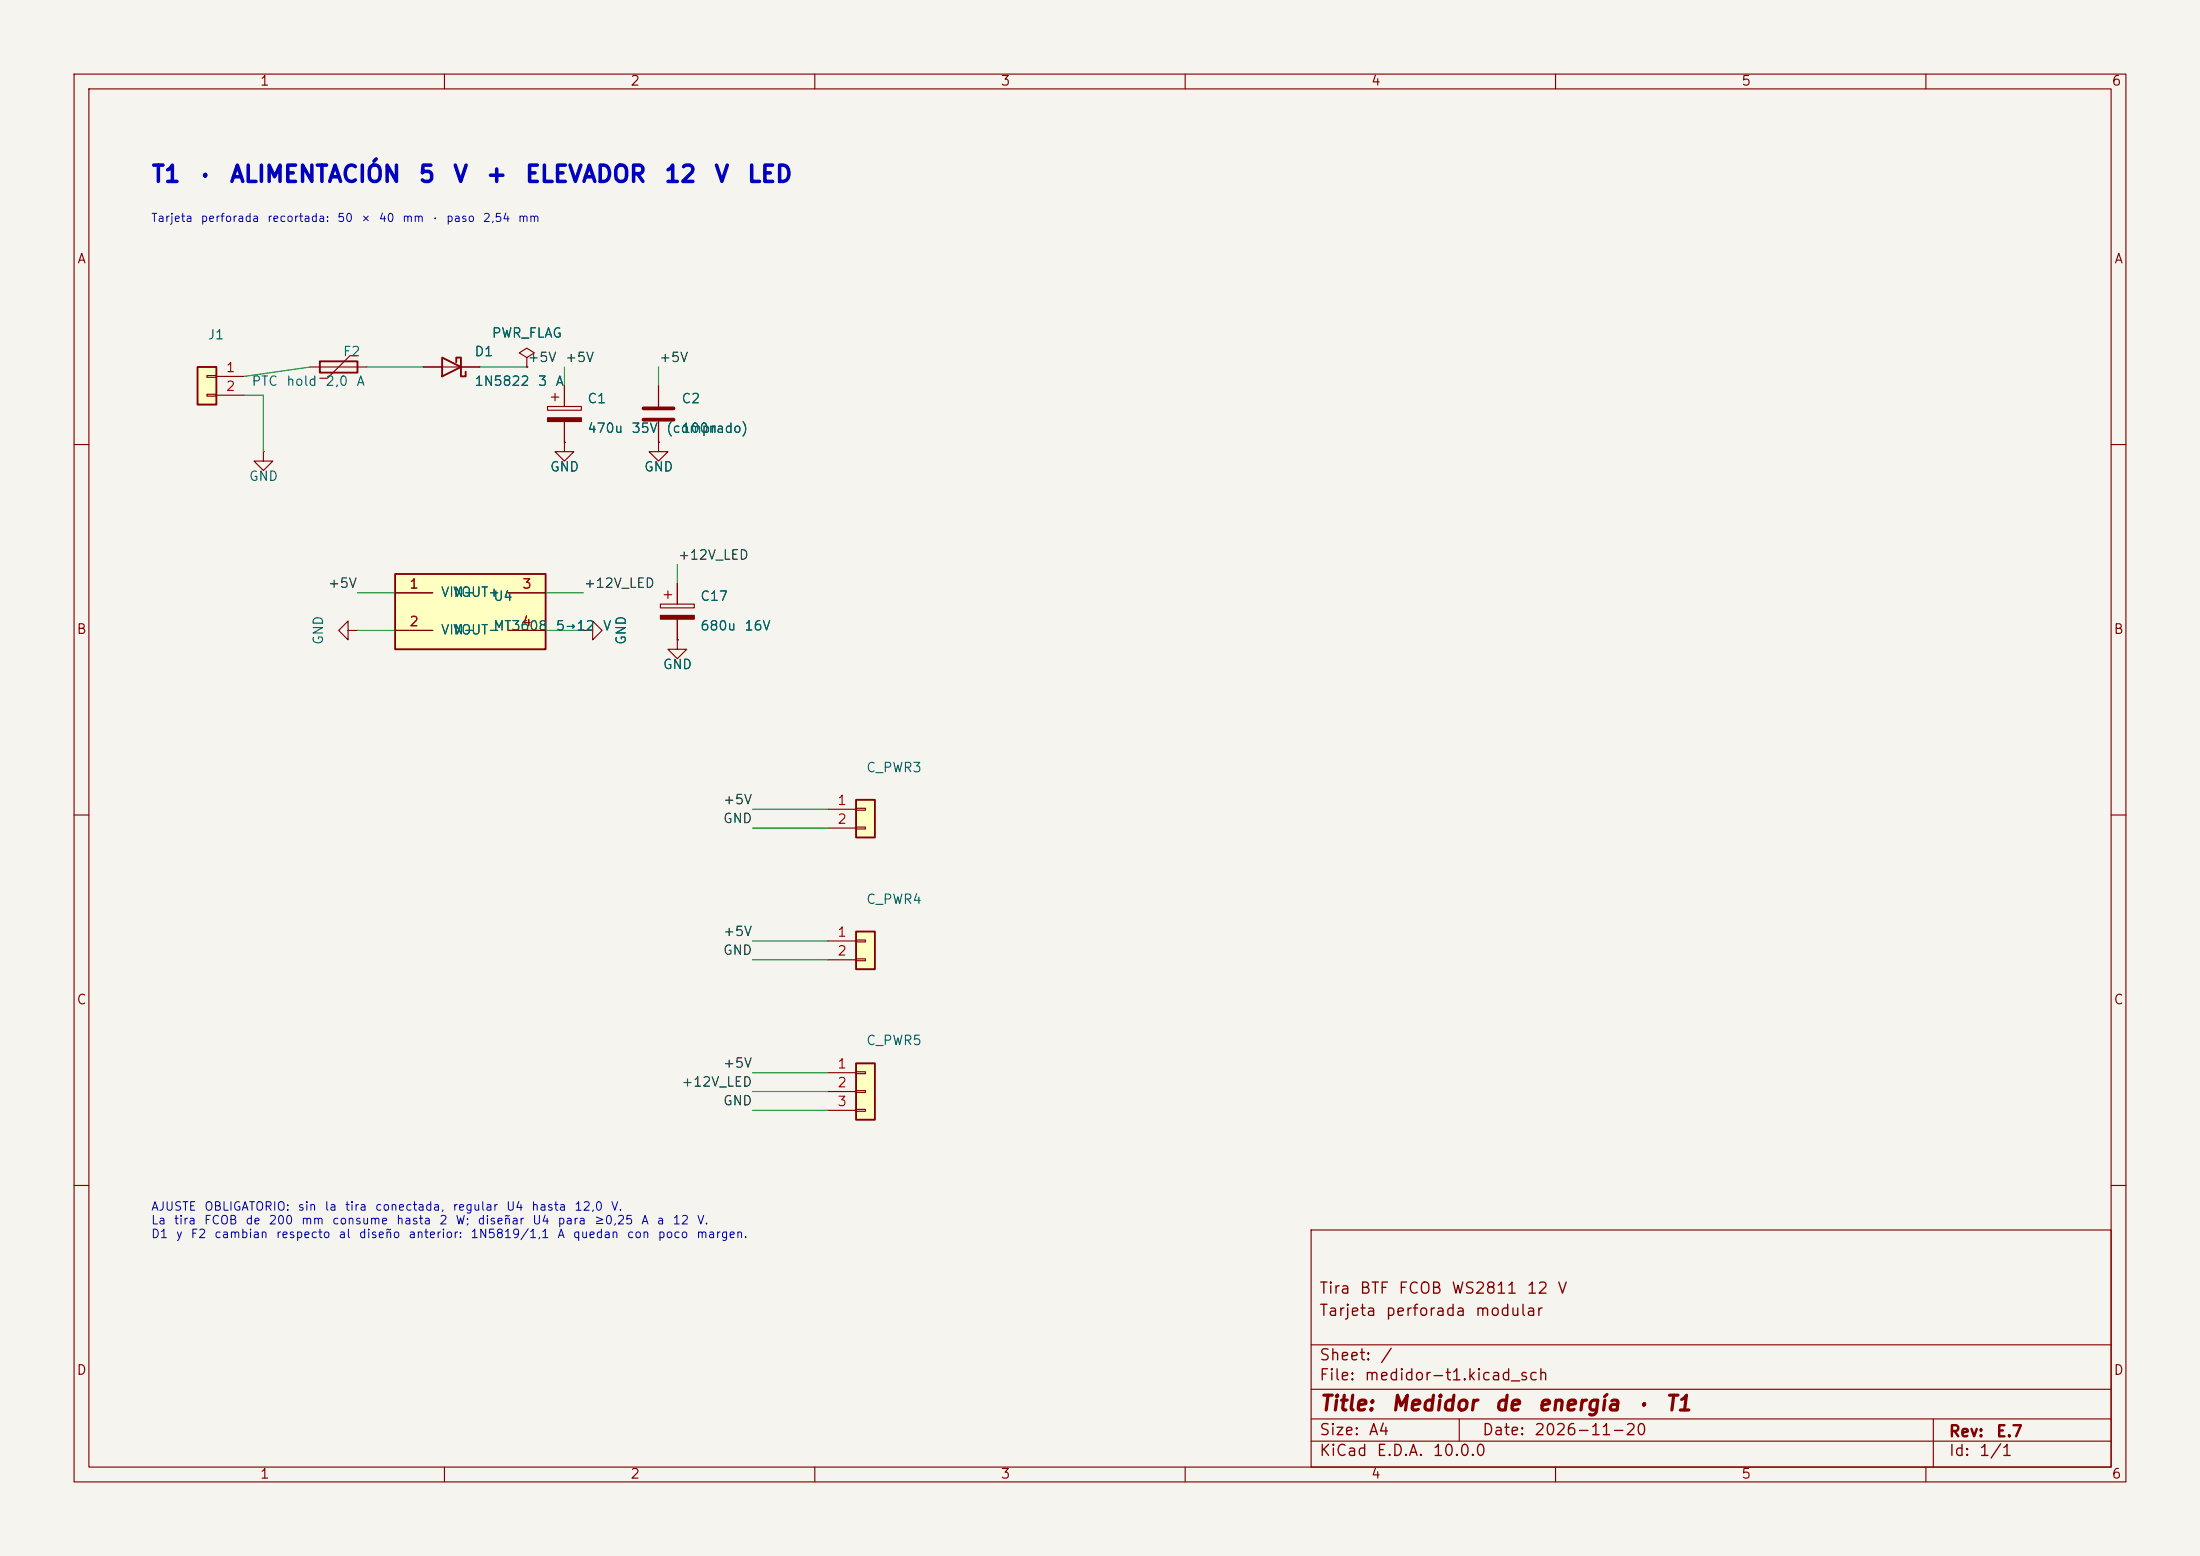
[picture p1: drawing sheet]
(kicad_sch
 (version 20250114)
 (generator "eeschema")
 (generator_version "9.0")
 (paper "A4")
 (title_block
  (title "Medidor de energía · T1")
  (date "2026-11-20")
  (rev "E.7")
  (company "")
  (comment 1 "Tarjeta perforada modular")
  (comment 2 "Tira BTF FCOB WS2811 12 V"))
 (lib_symbols
  (symbol "Medidor:MT3608_Module"
   (pin_names
    (offset 1.016)) (exclude_from_sim no) (in_bom yes) (on_board yes)
   (property "Reference" "U" (at 0 7.62 0) (effects (font (size 1.27 1.27))))
   (property "Value" "MT3608 ajustado a 12,0 V" (at 0 -7.62 0) (effects (font (size 1.27 1.27))))
   (property "Footprint" "" (at 0 0 0) (effects (font (size 1.27 1.27)) (hide yes)))
   (property "Datasheet" "" (at 0 0 0) (effects (font (size 1.27 1.27)) (hide yes)))
   (property "Description" "Módulo elevador MT3608; ajustar a 12,0 V antes de conectar la tira" (at 0 0 0) (effects (font (size 1.27 1.27)) (hide yes)))
   (symbol "MT3608_Module_0_1"
    (rectangle (start -10.16 5.08) (end 10.16 -5.08) (stroke (width 0.254) (type default)) (fill (type background))))
   (symbol "MT3608_Module_1_1"
    (pin power_in line (at -10.16 2.54 0) (length 5.08) (name "VIN+" (effects (font (size 1.27 1.27)))) (number "1" (effects (font (size 1.27 1.27)))))
    (pin power_in line (at -10.16 -2.54 0) (length 5.08) (name "VIN-" (effects (font (size 1.27 1.27)))) (number "2" (effects (font (size 1.27 1.27)))))
    (pin power_out line (at 10.16 2.54 180) (length 5.08) (name "VOUT+" (effects (font (size 1.27 1.27)))) (number "3" (effects (font (size 1.27 1.27)))))
    (pin power_out line (at 10.16 -2.54 180) (length 5.08) (name "VOUT-" (effects (font (size 1.27 1.27)))) (number "4" (effects (font (size 1.27 1.27)))))))
  (symbol "Connector_Generic:Conn_01x02"
   (pin_names
    (offset 1.016) (hide yes)) (exclude_from_sim no) (in_bom yes) (on_board yes)
   (in_pos_files yes)
   (duplicate_pin_numbers_are_jumpers no)
   (property "Reference" "J" (at 0 2.54 0) (show_name no) (do_not_autoplace no) (effects (font (size 1.27 1.27))))
   (property "Value" "Conn_01x02" (at 0 -5.08 0) (show_name no) (do_not_autoplace no) (effects (font (size 1.27 1.27))))
   (property "Footprint" "" (at 0 0 0) (show_name no) (do_not_autoplace no) (hide yes) (effects (font (size 1.27 1.27))))
   (property "Datasheet" "" (at 0 0 0) (show_name no) (do_not_autoplace no) (hide yes) (effects (font (size 1.27 1.27))))
   (property "Description" "Generic connector, single row, 01x02, script generated (kicad-library-utils/schlib/autogen/connector/)" (at 0 0 0) (show_name no) (do_not_autoplace no) (hide yes) (effects (font (size 1.27 1.27))))
   (symbol "Conn_01x02_1_1"
    (rectangle (start -1.27 1.27) (end 1.27 -3.81) (stroke (width 0.254) (type default)) (fill (type background)))
    (rectangle (start -1.27 0.127) (end 0 -0.127) (stroke (width 0.1524) (type default)) (fill (type none)))
    (rectangle (start -1.27 -2.413) (end 0 -2.667) (stroke (width 0.1524) (type default)) (fill (type none)))
    (pin passive line (at -5.08 0 0) (length 3.81) (name "Pin_1" (effects (font (size 1.27 1.27)))) (number "1" (effects (font (size 1.27 1.27)))))
    (pin passive line (at -5.08 -2.54 0) (length 3.81) (name "Pin_2" (effects (font (size 1.27 1.27)))) (number "2" (effects (font (size 1.27 1.27))))))
   (embedded_fonts no))
  (symbol "Device:Polyfuse"
   (pin_numbers (hide yes))
   (pin_names
    (offset 0)) (exclude_from_sim no) (in_bom yes) (on_board yes)
   (in_pos_files yes)
   (duplicate_pin_numbers_are_jumpers no)
   (property "Reference" "F" (at -2.54 0 90) (show_name no) (do_not_autoplace no) (effects (font (size 1.27 1.27))))
   (property "Value" "Polyfuse" (at 2.54 0 90) (show_name no) (do_not_autoplace no) (effects (font (size 1.27 1.27))))
   (property "Footprint" "" (at 1.27 -5.08 0) (show_name no) (do_not_autoplace no) (hide yes) (effects (font (size 1.27 1.27)) (justify left)))
   (property "Datasheet" "" (at 0 0 0) (show_name no) (do_not_autoplace no) (hide yes) (effects (font (size 1.27 1.27))))
   (property "Description" "Resettable fuse, polymeric positive temperature coefficient" (at 0 0 0) (show_name no) (do_not_autoplace no) (hide yes) (effects (font (size 1.27 1.27))))
   (symbol "Polyfuse_0_1"
    (polyline (pts (xy -1.524 2.54) (xy -1.524 1.524) (xy 1.524 -1.524) (xy 1.524 -2.54)) (stroke (width 0) (type default)) (fill (type none)))
    (rectangle (start -0.762 2.54) (end 0.762 -2.54) (stroke (width 0.254) (type default)) (fill (type none)))
    (polyline (pts (xy 0 2.54) (xy 0 -2.54)) (stroke (width 0) (type default)) (fill (type none))))
   (symbol "Polyfuse_1_1"
    (pin passive line (at 0 3.81 270) (length 1.27) (name "" (effects (font (size 1.27 1.27)))) (number "1" (effects (font (size 1.27 1.27)))))
    (pin passive line (at 0 -3.81 90) (length 1.27) (name "" (effects (font (size 1.27 1.27)))) (number "2" (effects (font (size 1.27 1.27))))))
   (embedded_fonts no))
  (symbol "Device:D_Schottky"
   (pin_numbers (hide yes))
   (pin_names
    (offset 1.016) (hide yes)) (exclude_from_sim no) (in_bom yes) (on_board yes)
   (in_pos_files yes)
   (duplicate_pin_numbers_are_jumpers no)
   (property "Reference" "D" (at 0 2.54 0) (show_name no) (do_not_autoplace no) (effects (font (size 1.27 1.27))))
   (property "Value" "D_Schottky" (at 0 -2.54 0) (show_name no) (do_not_autoplace no) (effects (font (size 1.27 1.27))))
   (property "Footprint" "" (at 0 0 0) (show_name no) (do_not_autoplace no) (hide yes) (effects (font (size 1.27 1.27))))
   (property "Datasheet" "" (at 0 0 0) (show_name no) (do_not_autoplace no) (hide yes) (effects (font (size 1.27 1.27))))
   (property "Description" "Schottky diode" (at 0 0 0) (show_name no) (do_not_autoplace no) (hide yes) (effects (font (size 1.27 1.27))))
   (symbol "D_Schottky_0_1"
    (polyline (pts (xy -1.905 0.635) (xy -1.905 1.27) (xy -1.27 1.27) (xy -1.27 -1.27) (xy -0.635 -1.27) (xy -0.635 -0.635)) (stroke (width 0.254) (type default)) (fill (type none)))
    (polyline (pts (xy 1.27 1.27) (xy 1.27 -1.27) (xy -1.27 0) (xy 1.27 1.27)) (stroke (width 0.254) (type default)) (fill (type none)))
    (polyline (pts (xy 1.27 0) (xy -1.27 0)) (stroke (width 0) (type default)) (fill (type none))))
   (symbol "D_Schottky_1_1"
    (pin passive line (at -3.81 0 0) (length 2.54) (name "K" (effects (font (size 1.27 1.27)))) (number "1" (effects (font (size 1.27 1.27)))))
    (pin passive line (at 3.81 0 180) (length 2.54) (name "A" (effects (font (size 1.27 1.27)))) (number "2" (effects (font (size 1.27 1.27))))))
   (embedded_fonts no))
  (symbol "power:PWR_FLAG"
   (power global)
   (pin_numbers (hide yes))
   (pin_names
    (offset 0) (hide yes)) (exclude_from_sim no) (in_bom yes) (on_board yes)
   (in_pos_files yes)
   (duplicate_pin_numbers_are_jumpers no)
   (property "Reference" "#FLG" (at 0 1.905 0) (show_name no) (do_not_autoplace no) (hide yes) (effects (font (size 1.27 1.27))))
   (property "Value" "PWR_FLAG" (at 0 3.81 0) (show_name no) (do_not_autoplace no) (effects (font (size 1.27 1.27))))
   (property "Footprint" "" (at 0 0 0) (show_name no) (do_not_autoplace no) (hide yes) (effects (font (size 1.27 1.27))))
   (property "Datasheet" "" (at 0 0 0) (show_name no) (do_not_autoplace no) (hide yes) (effects (font (size 1.27 1.27))))
   (property "Description" "Special symbol for telling ERC where power comes from" (at 0 0 0) (show_name no) (do_not_autoplace no) (hide yes) (effects (font (size 1.27 1.27))))
   (symbol "PWR_FLAG_0_0"
    (pin power_out line (at 0 0 90) (length 0) (name "" (effects (font (size 1.27 1.27)))) (number "1" (effects (font (size 1.27 1.27))))))
   (symbol "PWR_FLAG_0_1"
    (polyline (pts (xy 0 0) (xy 0 1.27) (xy -1.016 1.905) (xy 0 2.54) (xy 1.016 1.905) (xy 0 1.27)) (stroke (width 0) (type default)) (fill (type none))))
   (embedded_fonts no))
  (symbol "power:GND"
   (power global)
   (pin_numbers (hide yes))
   (pin_names
    (offset 0) (hide yes)) (exclude_from_sim no) (in_bom yes) (on_board yes)
   (in_pos_files yes)
   (duplicate_pin_numbers_are_jumpers no)
   (property "Reference" "#PWR" (at 0 -6.35 0) (show_name no) (do_not_autoplace no) (hide yes) (effects (font (size 1.27 1.27))))
   (property "Value" "GND" (at 0 -3.81 0) (show_name no) (do_not_autoplace no) (effects (font (size 1.27 1.27))))
   (property "Footprint" "" (at 0 0 0) (show_name no) (do_not_autoplace no) (hide yes) (effects (font (size 1.27 1.27))))
   (property "Datasheet" "" (at 0 0 0) (show_name no) (do_not_autoplace no) (hide yes) (effects (font (size 1.27 1.27))))
   (property "Description" "Power symbol creates a global label with name \"GND\" , ground" (at 0 0 0) (show_name no) (do_not_autoplace no) (hide yes) (effects (font (size 1.27 1.27))))
   (symbol "GND_0_1"
    (polyline (pts (xy 0 0) (xy 0 -1.27) (xy 1.27 -1.27) (xy 0 -2.54) (xy -1.27 -1.27) (xy 0 -1.27)) (stroke (width 0) (type default)) (fill (type none))))
   (symbol "GND_1_1"
    (pin power_in line (at 0 0 270) (length 0) (name "" (effects (font (size 1.27 1.27)))) (number "1" (effects (font (size 1.27 1.27))))))
   (embedded_fonts no))
  (symbol "Device:C_Polarized"
   (pin_numbers (hide yes))
   (pin_names
    (offset 0.254)) (exclude_from_sim no) (in_bom yes) (on_board yes)
   (in_pos_files yes)
   (duplicate_pin_numbers_are_jumpers no)
   (property "Reference" "C" (at 0.635 2.54 0) (show_name no) (do_not_autoplace no) (effects (font (size 1.27 1.27)) (justify left)))
   (property "Value" "C_Polarized" (at 0.635 -2.54 0) (show_name no) (do_not_autoplace no) (effects (font (size 1.27 1.27)) (justify left)))
   (property "Footprint" "" (at 0.9652 -3.81 0) (show_name no) (do_not_autoplace no) (hide yes) (effects (font (size 1.27 1.27))))
   (property "Datasheet" "" (at 0 0 0) (show_name no) (do_not_autoplace no) (hide yes) (effects (font (size 1.27 1.27))))
   (property "Description" "Polarized capacitor" (at 0 0 0) (show_name no) (do_not_autoplace no) (hide yes) (effects (font (size 1.27 1.27))))
   (symbol "C_Polarized_0_1"
    (rectangle (start -2.286 0.508) (end 2.286 1.016) (stroke (width 0) (type default)) (fill (type none)))
    (polyline (pts (xy -1.778 2.286) (xy -0.762 2.286)) (stroke (width 0) (type default)) (fill (type none)))
    (polyline (pts (xy -1.27 2.794) (xy -1.27 1.778)) (stroke (width 0) (type default)) (fill (type none)))
    (rectangle (start 2.286 -0.508) (end -2.286 -1.016) (stroke (width 0) (type default)) (fill (type outline))))
   (symbol "C_Polarized_1_1"
    (pin passive line (at 0 3.81 270) (length 2.794) (name "" (effects (font (size 1.27 1.27)))) (number "1" (effects (font (size 1.27 1.27)))))
    (pin passive line (at 0 -3.81 90) (length 2.794) (name "" (effects (font (size 1.27 1.27)))) (number "2" (effects (font (size 1.27 1.27))))))
   (embedded_fonts no))
  (symbol "Device:C"
   (pin_numbers (hide yes))
   (pin_names
    (offset 0.254)) (exclude_from_sim no) (in_bom yes) (on_board yes)
   (in_pos_files yes)
   (duplicate_pin_numbers_are_jumpers no)
   (property "Reference" "C" (at 0.635 2.54 0) (show_name no) (do_not_autoplace no) (effects (font (size 1.27 1.27)) (justify left)))
   (property "Value" "C" (at 0.635 -2.54 0) (show_name no) (do_not_autoplace no) (effects (font (size 1.27 1.27)) (justify left)))
   (property "Footprint" "" (at 0.9652 -3.81 0) (show_name no) (do_not_autoplace no) (hide yes) (effects (font (size 1.27 1.27))))
   (property "Datasheet" "" (at 0 0 0) (show_name no) (do_not_autoplace no) (hide yes) (effects (font (size 1.27 1.27))))
   (property "Description" "Unpolarized capacitor" (at 0 0 0) (show_name no) (do_not_autoplace no) (hide yes) (effects (font (size 1.27 1.27))))
   (symbol "C_0_1"
    (polyline (pts (xy -2.032 0.762) (xy 2.032 0.762)) (stroke (width 0.508) (type default)) (fill (type none)))
    (polyline (pts (xy -2.032 -0.762) (xy 2.032 -0.762)) (stroke (width 0.508) (type default)) (fill (type none))))
   (symbol "C_1_1"
    (pin passive line (at 0 3.81 270) (length 2.794) (name "" (effects (font (size 1.27 1.27)))) (number "1" (effects (font (size 1.27 1.27)))))
    (pin passive line (at 0 -3.81 90) (length 2.794) (name "" (effects (font (size 1.27 1.27)))) (number "2" (effects (font (size 1.27 1.27))))))
   (embedded_fonts no))
  (symbol "Connector_Generic:Conn_01x03"
   (pin_names
    (offset 1.016) (hide yes)) (exclude_from_sim no) (in_bom yes) (on_board yes)
   (in_pos_files yes)
   (duplicate_pin_numbers_are_jumpers no)
   (property "Reference" "J" (at 0 5.08 0) (show_name no) (do_not_autoplace no) (effects (font (size 1.27 1.27))))
   (property "Value" "Conn_01x03" (at 0 -5.08 0) (show_name no) (do_not_autoplace no) (effects (font (size 1.27 1.27))))
   (property "Footprint" "" (at 0 0 0) (show_name no) (do_not_autoplace no) (hide yes) (effects (font (size 1.27 1.27))))
   (property "Datasheet" "" (at 0 0 0) (show_name no) (do_not_autoplace no) (hide yes) (effects (font (size 1.27 1.27))))
   (property "Description" "Generic connector, single row, 01x03, script generated (kicad-library-utils/schlib/autogen/connector/)" (at 0 0 0) (show_name no) (do_not_autoplace no) (hide yes) (effects (font (size 1.27 1.27))))
   (symbol "Conn_01x03_1_1"
    (rectangle (start -1.27 3.81) (end 1.27 -3.81) (stroke (width 0.254) (type default)) (fill (type background)))
    (rectangle (start -1.27 2.667) (end 0 2.413) (stroke (width 0.1524) (type default)) (fill (type none)))
    (rectangle (start -1.27 0.127) (end 0 -0.127) (stroke (width 0.1524) (type default)) (fill (type none)))
    (rectangle (start -1.27 -2.413) (end 0 -2.667) (stroke (width 0.1524) (type default)) (fill (type none)))
    (pin passive line (at -5.08 2.54 0) (length 3.81) (name "Pin_1" (effects (font (size 1.27 1.27)))) (number "1" (effects (font (size 1.27 1.27)))))
    (pin passive line (at -5.08 0 0) (length 3.81) (name "Pin_2" (effects (font (size 1.27 1.27)))) (number "2" (effects (font (size 1.27 1.27)))))
    (pin passive line (at -5.08 -2.54 0) (length 3.81) (name "Pin_3" (effects (font (size 1.27 1.27)))) (number "3" (effects (font (size 1.27 1.27))))))
   (embedded_fonts no)))
 (wire
  (pts (xy 33.02 50.8) (xy 41.91 49.53))
  (stroke (width 0) (type default)))
 (wire
  (pts (xy 49.53 49.53) (xy 57.15 49.53))
  (stroke (width 0) (type default)))
 (wire
  (pts (xy 64.77 49.53) (xy 71.12 49.53))
  (stroke (width 0) (type default)))
 (wire
  (pts (xy 33.02 53.34) (xy 35.56 53.34))
  (stroke (width 0) (type default)))
 (wire
  (pts (xy 35.56 53.34) (xy 35.56 60.96))
  (stroke (width 0) (type default)))
 (wire
  (pts (xy 76.2 52.07) (xy 76.2 49.53))
  (stroke (width 0) (type default)))
 (wire
  (pts (xy 88.9 52.07) (xy 88.9 49.53))
  (stroke (width 0) (type default)))
 (wire
  (pts (xy 53.34 80.01) (xy 48.26 80.01))
  (stroke (width 0) (type default)))
 (wire
  (pts (xy 53.34 85.09) (xy 48.26 85.09))
  (stroke (width 0) (type default)))
 (wire
  (pts (xy 73.66 80.01) (xy 78.74 80.01))
  (stroke (width 0) (type default)))
 (wire
  (pts (xy 73.66 85.09) (xy 78.74 85.09))
  (stroke (width 0) (type default)))
 (wire
  (pts (xy 91.44 78.74) (xy 91.44 76.2))
  (stroke (width 0) (type default)))
 (wire
  (pts (xy 111.76 109.22) (xy 101.6 109.22))
  (stroke (width 0) (type default)))
 (wire
  (pts (xy 111.76 111.76) (xy 101.6 111.76))
  (stroke (width 0) (type default)))
 (wire
  (pts (xy 111.76 127) (xy 101.6 127))
  (stroke (width 0) (type default)))
 (wire
  (pts (xy 111.76 129.54) (xy 101.6 129.54))
  (stroke (width 0) (type default)))
 (wire
  (pts (xy 111.76 144.78) (xy 101.6 144.78))
  (stroke (width 0) (type default)))
 (wire
  (pts (xy 111.76 147.32) (xy 101.6 147.32))
  (stroke (width 0) (type default)))
 (wire
  (pts (xy 111.76 149.86) (xy 101.6 149.86))
  (stroke (width 0) (type default)))
 (text "T1 · ALIMENTACIÓN 5 V + ELEVADOR 12 V LED"
  (exclude_from_sim no)
  (at 20.32 25.4 0)
  (effects (font (size 2.2 2.2)
    (bold yes)) (justify left bottom)))
 (text "Tarjeta perforada recortada: 50 × 40 mm · paso 2,54 mm"
  (exclude_from_sim no)
  (at 20.32 30.48 0)
  (effects (font (size 1.1 1.1)) (justify left bottom)))
 (symbol
  (lib_id "Connector_Generic:Conn_01x02")
  (at 27.94 50.8 0)
  (mirror y)
  (unit 1)
  (exclude_from_sim no)
  (in_bom yes)
  (on_board yes)
  (dnp no)
  (property "Reference" "J1" (at 27.94 45.26 0) (effects (font (size 1.27 1.27)) (justify right)))
  (property "Value" "ENTRADA ADAP-5V-5A 5,5x2,5" (at 30.94 52.8 0) (effects (font (size 1.27 1.27)) (justify right) (hide yes)))
  (property "Footprint" "Connector_JST:JST_XH_B2B-XH-A_1x02_P2.50mm_Vertical" (at 27.94 50.8 0) (effects (font (size 1.27 1.27)) (hide yes)))
  (property "Datasheet" "" (at 27.94 50.8 0) (effects (font (size 1.27 1.27)) (hide yes)))
  (pin "1")
  (pin "2"))
 (symbol
  (lib_id "Device:Polyfuse")
  (at 45.72 49.53 90)
  (unit 1)
  (exclude_from_sim no)
  (in_bom yes)
  (on_board yes)
  (dnp no)
  (property "Reference" "F2" (at 48.72 47.53 90) (effects (font (size 1.27 1.27)) (justify left)))
  (property "Value" "PTC hold 2,0 A" (at 48.72 51.53 90) (effects (font (size 1.27 1.27)) (justify left)))
  (property "Footprint" "Fuse:Fuse_Littelfuse-LVR200" (at 45.72 49.53 0) (effects (font (size 1.27 1.27)) (hide yes)))
  (property "Datasheet" "" (at 45.72 49.53 0) (effects (font (size 1.27 1.27)) (hide yes)))
  (pin "1")
  (pin "2"))
 (symbol
  (lib_id "Device:D_Schottky")
  (at 60.96 49.53 180)
  (unit 1)
  (exclude_from_sim no)
  (in_bom yes)
  (on_board yes)
  (dnp no)
  (property "Reference" "D1" (at 63.96 47.53 0) (effects (font (size 1.27 1.27)) (justify right)))
  (property "Value" "1N5822 3 A" (at 63.96 51.53 0) (effects (font (size 1.27 1.27)) (justify right)))
  (property "Footprint" "Diode_THT:D_DO-201AD_P15.24mm_Horizontal" (at 60.96 49.53 0) (effects (font (size 1.27 1.27)) (hide yes)))
  (property "Datasheet" "" (at 60.96 49.53 0) (effects (font (size 1.27 1.27)) (hide yes)))
  (pin "1")
  (pin "2"))
 (label "+5V"
  (at 71.12 49.53 0)
  (effects (font (size 1.27 1.27)) (justify left bottom)))
 (symbol
  (lib_id "power:PWR_FLAG")
  (at 71.12 49.53 0)
  (unit 1)
  (exclude_from_sim no)
  (in_bom no)
  (on_board yes)
  (dnp no)
  (property "Reference" "#FLG01" (at 71.12 49.53 0) (effects (font (size 1.27 1.27)) (hide yes)))
  (property "Value" "PWR_FLAG" (at 71.12 45.03 0) (effects (font (size 1.27 1.27))))
  (property "Footprint" "" (at 71.12 49.53 0) (effects (font (size 1.27 1.27)) (hide yes)))
  (property "Datasheet" "" (at 71.12 49.53 0) (effects (font (size 1.27 1.27)) (hide yes)))
  (pin "1"))
 (symbol
  (lib_id "power:GND")
  (at 35.56 60.96 0)
  (unit 1)
  (exclude_from_sim no)
  (in_bom no)
  (on_board yes)
  (dnp no)
  (property "Reference" "#PWR001" (at 35.56 60.96 0) (effects (font (size 1.27 1.27)) (hide yes)))
  (property "Value" "GND" (at 35.56 64.36 0) (effects (font (size 1.27 1.27))))
  (property "Footprint" "" (at 35.56 60.96 0) (effects (font (size 1.27 1.27)) (hide yes)))
  (property "Datasheet" "" (at 35.56 60.96 0) (effects (font (size 1.27 1.27)) (hide yes)))
  (pin "1"))
 (symbol
  (lib_id "Device:C_Polarized")
  (at 76.2 55.88 0)
  (unit 1)
  (exclude_from_sim no)
  (in_bom yes)
  (on_board yes)
  (dnp no)
  (property "Reference" "C1" (at 79.2 53.88 0) (effects (font (size 1.27 1.27)) (justify left)))
  (property "Value" "470u 35V (comprado)" (at 79.2 57.88 0) (effects (font (size 1.27 1.27)) (justify left)))
  (property "Footprint" "Capacitor_THT:CP_Radial_D8.0mm_P3.50mm" (at 76.2 55.88 0) (effects (font (size 1.27 1.27)) (hide yes)))
  (property "Datasheet" "" (at 76.2 55.88 0) (effects (font (size 1.27 1.27)) (hide yes)))
  (pin "1")
  (pin "2"))
 (symbol
  (lib_id "Device:C")
  (at 88.9 55.88 0)
  (unit 1)
  (exclude_from_sim no)
  (in_bom yes)
  (on_board yes)
  (dnp no)
  (property "Reference" "C2" (at 91.9 53.88 0) (effects (font (size 1.27 1.27)) (justify left)))
  (property "Value" "100n" (at 91.9 57.88 0) (effects (font (size 1.27 1.27)) (justify left)))
  (property "Footprint" "Capacitor_THT:C_Disc_D5.0mm_W2.5mm_P5.00mm" (at 88.9 55.88 0) (effects (font (size 1.27 1.27)) (hide yes)))
  (property "Datasheet" "" (at 88.9 55.88 0) (effects (font (size 1.27 1.27)) (hide yes)))
  (pin "1")
  (pin "2"))
 (label "+5V"
  (at 76.2 49.53 0)
  (effects (font (size 1.27 1.27)) (justify left bottom)))
 (symbol
  (lib_id "power:GND")
  (at 76.2 59.69 0)
  (unit 1)
  (exclude_from_sim no)
  (in_bom no)
  (on_board yes)
  (dnp no)
  (property "Reference" "#PWR002" (at 76.2 59.69 0) (effects (font (size 1.27 1.27)) (hide yes)))
  (property "Value" "GND" (at 76.2 63.09 0) (effects (font (size 1.27 1.27))))
  (property "Footprint" "" (at 76.2 59.69 0) (effects (font (size 1.27 1.27)) (hide yes)))
  (property "Datasheet" "" (at 76.2 59.69 0) (effects (font (size 1.27 1.27)) (hide yes)))
  (pin "1"))
 (label "+5V"
  (at 88.9 49.53 0)
  (effects (font (size 1.27 1.27)) (justify left bottom)))
 (symbol
  (lib_id "power:GND")
  (at 88.9 59.69 0)
  (unit 1)
  (exclude_from_sim no)
  (in_bom no)
  (on_board yes)
  (dnp no)
  (property "Reference" "#PWR003" (at 88.9 59.69 0) (effects (font (size 1.27 1.27)) (hide yes)))
  (property "Value" "GND" (at 88.9 63.09 0) (effects (font (size 1.27 1.27))))
  (property "Footprint" "" (at 88.9 59.69 0) (effects (font (size 1.27 1.27)) (hide yes)))
  (property "Datasheet" "" (at 88.9 59.69 0) (effects (font (size 1.27 1.27)) (hide yes)))
  (pin "1"))
 (symbol
  (lib_id "Medidor:MT3608_Module")
  (at 63.5 82.55 0)
  (unit 1)
  (exclude_from_sim no)
  (in_bom yes)
  (on_board yes)
  (dnp no)
  (property "Reference" "U4" (at 66.5 80.55 0) (effects (font (size 1.27 1.27)) (justify left)))
  (property "Value" "MT3608 5→12 V" (at 66.5 84.55 0) (effects (font (size 1.27 1.27)) (justify left)))
  (property "Footprint" "" (at 63.5 82.55 0) (effects (font (size 1.27 1.27)) (hide yes)))
  (property "Datasheet" "" (at 63.5 82.55 0) (effects (font (size 1.27 1.27)) (hide yes)))
  (pin "1")
  (pin "2")
  (pin "3")
  (pin "4"))
 (label "+5V"
  (at 48.26 80.01 180)
  (effects (font (size 1.27 1.27)) (justify right bottom)))
 (symbol
  (lib_id "power:GND")
  (at 48.26 85.09 270)
  (unit 1)
  (exclude_from_sim no)
  (in_bom no)
  (on_board yes)
  (dnp no)
  (property "Reference" "#PWR004" (at 48.26 85.09 0) (effects (font (size 1.27 1.27)) (hide yes)))
  (property "Value" "GND" (at 43.06 85.09 0) (effects (font (size 1.27 1.27))))
  (property "Footprint" "" (at 48.26 85.09 0) (effects (font (size 1.27 1.27)) (hide yes)))
  (property "Datasheet" "" (at 48.26 85.09 0) (effects (font (size 1.27 1.27)) (hide yes)))
  (pin "1"))
 (label "+12V_LED"
  (at 78.74 80.01 0)
  (effects (font (size 1.27 1.27)) (justify left bottom)))
 (symbol
  (lib_id "power:GND")
  (at 78.74 85.09 90)
  (unit 1)
  (exclude_from_sim no)
  (in_bom no)
  (on_board yes)
  (dnp no)
  (property "Reference" "#PWR005" (at 78.74 85.09 0) (effects (font (size 1.27 1.27)) (hide yes)))
  (property "Value" "GND" (at 83.94 85.09 0) (effects (font (size 1.27 1.27))))
  (property "Footprint" "" (at 78.74 85.09 0) (effects (font (size 1.27 1.27)) (hide yes)))
  (property "Datasheet" "" (at 78.74 85.09 0) (effects (font (size 1.27 1.27)) (hide yes)))
  (pin "1"))
 (symbol
  (lib_id "Device:C_Polarized")
  (at 91.44 82.55 0)
  (unit 1)
  (exclude_from_sim no)
  (in_bom yes)
  (on_board yes)
  (dnp no)
  (property "Reference" "C17" (at 94.44 80.55 0) (effects (font (size 1.27 1.27)) (justify left)))
  (property "Value" "680u 16V" (at 94.44 84.55 0) (effects (font (size 1.27 1.27)) (justify left)))
  (property "Footprint" "Capacitor_THT:CP_Radial_D10.0mm_P5.00mm" (at 91.44 82.55 0) (effects (font (size 1.27 1.27)) (hide yes)))
  (property "Datasheet" "" (at 91.44 82.55 0) (effects (font (size 1.27 1.27)) (hide yes)))
  (pin "1")
  (pin "2"))
 (label "+12V_LED"
  (at 91.44 76.2 0)
  (effects (font (size 1.27 1.27)) (justify left bottom)))
 (symbol
  (lib_id "power:GND")
  (at 91.44 86.36 0)
  (unit 1)
  (exclude_from_sim no)
  (in_bom no)
  (on_board yes)
  (dnp no)
  (property "Reference" "#PWR006" (at 91.44 86.36 0) (effects (font (size 1.27 1.27)) (hide yes)))
  (property "Value" "GND" (at 91.44 89.76 0) (effects (font (size 1.27 1.27))))
  (property "Footprint" "" (at 91.44 86.36 0) (effects (font (size 1.27 1.27)) (hide yes)))
  (property "Datasheet" "" (at 91.44 86.36 0) (effects (font (size 1.27 1.27)) (hide yes)))
  (pin "1"))
 (symbol
  (lib_id "Connector_Generic:Conn_01x02")
  (at 116.84 109.22 0)
  (unit 1)
  (exclude_from_sim no)
  (in_bom yes)
  (on_board yes)
  (dnp no)
  (property "Reference" "C_PWR3" (at 116.84 103.68 0) (effects (font (size 1.27 1.27)) (justify left)))
  (property "Value" "+5V / GND" (at 119.84 111.22 0) (effects (font (size 1.27 1.27)) (justify left) (hide yes)))
  (property "Footprint" "Connector_JST:JST_XH_B2B-XH-A_1x02_P2.50mm_Vertical" (at 116.84 109.22 0) (effects (font (size 1.27 1.27)) (hide yes)))
  (property "Datasheet" "" (at 116.84 109.22 0) (effects (font (size 1.27 1.27)) (hide yes)))
  (pin "1")
  (pin "2"))
 (label "+5V"
  (at 101.6 109.22 180)
  (effects (font (size 1.27 1.27)) (justify right bottom)))
 (label "GND"
  (at 101.6 111.76 180)
  (effects (font (size 1.27 1.27)) (justify right bottom)))
 (symbol
  (lib_id "Connector_Generic:Conn_01x02")
  (at 116.84 127 0)
  (unit 1)
  (exclude_from_sim no)
  (in_bom yes)
  (on_board yes)
  (dnp no)
  (property "Reference" "C_PWR4" (at 116.84 121.46 0) (effects (font (size 1.27 1.27)) (justify left)))
  (property "Value" "+5V / GND" (at 119.84 129 0) (effects (font (size 1.27 1.27)) (justify left) (hide yes)))
  (property "Footprint" "Connector_JST:JST_XH_B2B-XH-A_1x02_P2.50mm_Vertical" (at 116.84 127 0) (effects (font (size 1.27 1.27)) (hide yes)))
  (property "Datasheet" "" (at 116.84 127 0) (effects (font (size 1.27 1.27)) (hide yes)))
  (pin "1")
  (pin "2"))
 (label "+5V"
  (at 101.6 127 180)
  (effects (font (size 1.27 1.27)) (justify right bottom)))
 (label "GND"
  (at 101.6 129.54 180)
  (effects (font (size 1.27 1.27)) (justify right bottom)))
 (symbol
  (lib_id "Connector_Generic:Conn_01x03")
  (at 116.84 147.32 0)
  (unit 1)
  (exclude_from_sim no)
  (in_bom yes)
  (on_board yes)
  (dnp no)
  (property "Reference" "C_PWR5" (at 116.84 140.51 0) (effects (font (size 1.27 1.27)) (justify left)))
  (property "Value" "+5V / +12V_LED / GND" (at 119.84 149.32 0) (effects (font (size 1.27 1.27)) (justify left) (hide yes)))
  (property "Footprint" "Connector_JST:JST_XH_B3B-XH-A_1x03_P2.50mm_Vertical" (at 116.84 147.32 0) (effects (font (size 1.27 1.27)) (hide yes)))
  (property "Datasheet" "" (at 116.84 147.32 0) (effects (font (size 1.27 1.27)) (hide yes)))
  (pin "1")
  (pin "2")
  (pin "3"))
 (label "+5V"
  (at 101.6 144.78 180)
  (effects (font (size 1.27 1.27)) (justify right bottom)))
 (label "+12V_LED"
  (at 101.6 147.32 180)
  (effects (font (size 1.27 1.27)) (justify right bottom)))
 (label "GND"
  (at 101.6 149.86 180)
  (effects (font (size 1.27 1.27)) (justify right bottom)))
 (text "AJUSTE OBLIGATORIO: sin la tira conectada, regular U4 hasta 12,0 V.\nLa tira FCOB de 200 mm consume hasta 2 W; diseñar U4 para ≥0,25 A a 12 V.\nD1 y F2 cambian respecto al diseño anterior: 1N5819/1,1 A quedan con poco margen."
  (exclude_from_sim no)
  (at 20.32 167.64 0)
  (effects (font (size 1.15 1.15)) (justify left bottom)))
 (sheet_instances
  (path ""
   (page "1")))
 (embedded_fonts no))
